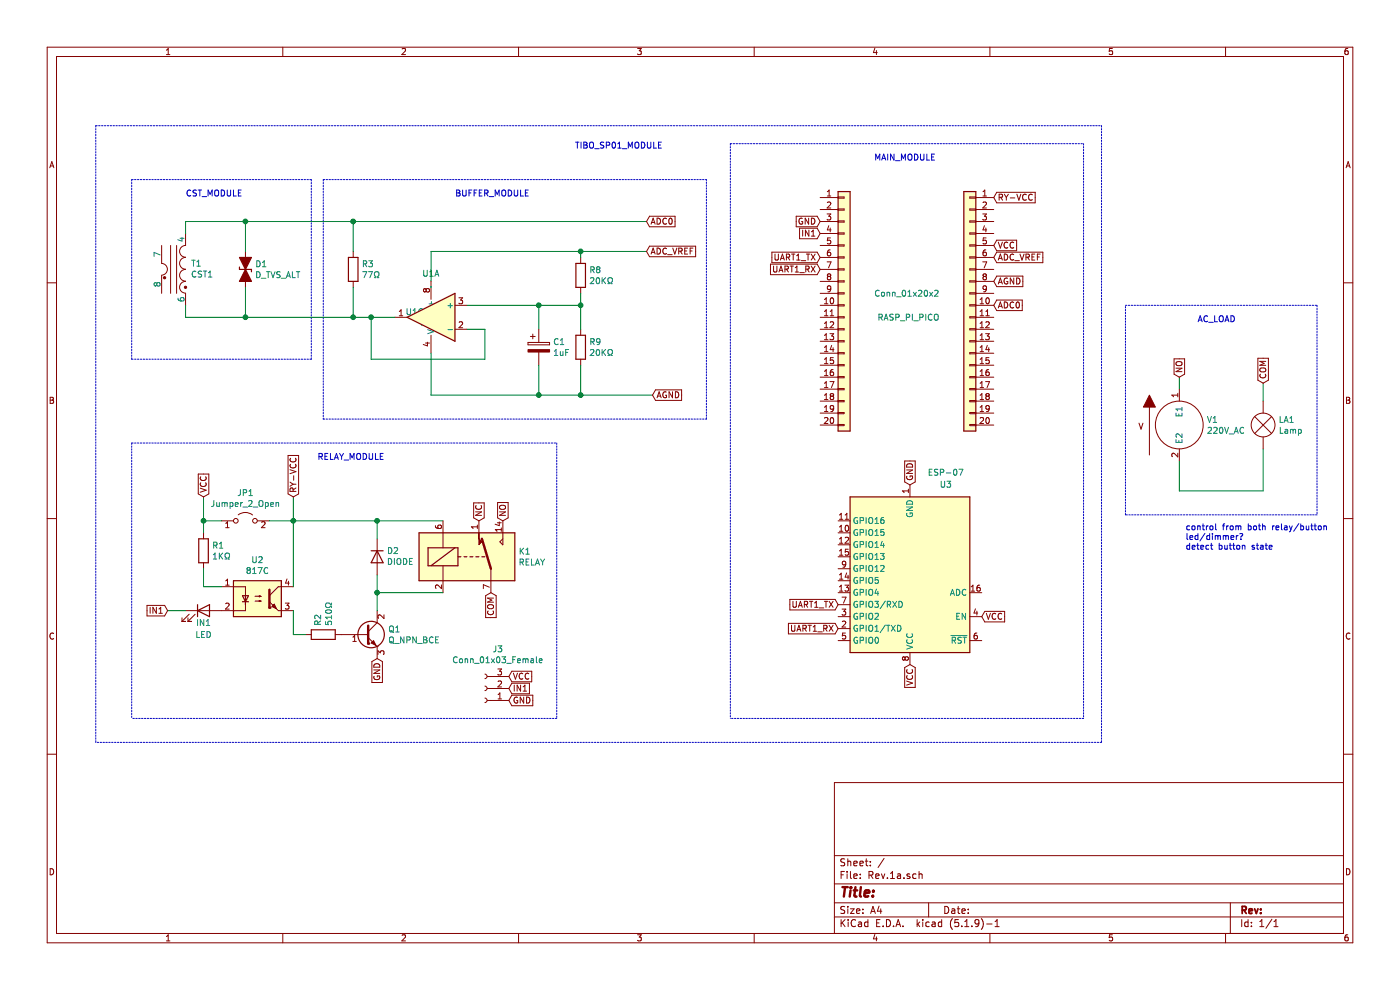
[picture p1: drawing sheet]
EESchema Schematic File Version 4
EELAYER 30 0
EELAYER END
$Descr A4 11693 8268
encoding utf-8
Sheet 1 1
Title ""
Date ""
Rev ""
Comp ""
Comment1 ""
Comment2 ""
Comment3 ""
Comment4 ""
$EndDescr
Text GLabel 8300 2050 2    50   Input ~ 0
VCC
Text GLabel 8300 1650 2    50   Input ~ 0
RY-VCC
Text GLabel 6850 1950 0    50   Input ~ 0
IN1
Text GLabel 8300 2150 2    50   Input ~ 0
ADC_VREF
Text GLabel 8300 2350 2    50   Input ~ 0
AGND
Text GLabel 6850 1850 0    50   Input ~ 0
GND
Text GLabel 8300 2550 2    50   Input ~ 0
ADC0
$Comp
L Connector_Generic:Conn_01x20 J2
U 1 1
P 8100 2550
F 0 "J2" H 8180 2542 50  0001 L CNN
F 1 "RASP_PI_PICO" H 8350 2450 50  0000 L CNN
F 2 "Connector_PinSocket_2.54mm:PinSocket_1x20_P2.54mm_Vertical" H 8100 2550 50  0001 C CNN
F 3 "~" H 8100 2550 50  0001 C CNN
	1    8100 2550
	-1   0    0    -1  
$EndComp
$Comp
L Connector_Generic:Conn_01x20 J1
U 1 1
P 7050 2550
F 0 "J1" H 7130 2542 50  0001 L CNN
F 1 "Conn_01x20x2" H 7300 2650 50  0000 L CNN
F 2 "Connector_PinSocket_2.54mm:PinSocket_1x20_P2.54mm_Vertical" H 7050 2550 50  0001 C CNN
F 3 "~" H 7050 2550 50  0001 C CNN
	1    7050 2550
	1    0    0    -1  
$EndComp
Wire Notes Line
	2600 3000 1100 3000
Text Notes 1550 1650 0    50   ~ 0
CST_MODULE
Wire Notes Line
	1100 3000 1100 1500
Wire Notes Line
	2600 1500 2600 3000
Wire Notes Line
	1100 1500 2600 1500
$Comp
L Device:R R3
U 1 1
P 2950 2250
F 0 "R3" H 3020 2296 50  0000 L CNN
F 1 "77Ω" H 3020 2205 50  0000 L CNN
F 2 "Resistor_THT:R_Axial_DIN0207_L6.3mm_D2.5mm_P7.62mm_Horizontal" V 2880 2250 50  0001 C CNN
F 3 "~" H 2950 2250 50  0001 C CNN
	1    2950 2250
	1    0    0    -1  
$EndComp
Wire Notes Line
	2700 1500 5900 1500
Wire Notes Line
	2700 3500 5900 3500
Text Notes 3800 1650 0    50   ~ 0
BUFFER_MODULE
Wire Notes Line
	5900 3500 5900 1500
Wire Notes Line
	2700 1500 2700 3500
Text GLabel 5450 3300 2    50   Input ~ 0
AGND
Text GLabel 5400 2100 2    50   Input ~ 0
ADC_VREF
Text GLabel 5400 1850 2    50   Input ~ 0
ADC0
$Comp
L Device:D_TVS_ALT D1
U 1 1
P 2050 2250
F 0 "D1" V 2004 2330 50  0000 L CNN
F 1 "D_TVS_ALT" V 2095 2330 50  0000 L CNN
F 2 "Connector_PinSocket_2.54mm:PinSocket_1x02_P2.54mm_Vertical" H 2050 2250 50  0001 C CNN
F 3 "~" H 2050 2250 50  0001 C CNN
	1    2050 2250
	0    1    1    0   
$EndComp
Connection ~ 3100 2650
Wire Wire Line
	4850 2100 5400 2100
Connection ~ 4850 3300
Wire Wire Line
	4850 3300 5450 3300
Wire Wire Line
	3600 2100 4850 2100
Connection ~ 4850 2100
Wire Wire Line
	4850 2150 4850 2100
Wire Wire Line
	3600 2100 3600 2350
Wire Wire Line
	3100 2650 3100 3000
Wire Wire Line
	3100 3000 4050 3000
Wire Wire Line
	3100 2650 3300 2650
$Comp
L Amplifier_Operational:LM358 U1
U 1 1
P 3600 2650
F 0 "U1" H 3600 3017 50  0000 C CNN
F 1 "." H 3600 2926 50  0000 C CNN
F 2 "Package_DIP:DIP-8_W7.62mm_Socket" H 3600 2650 50  0001 C CNN
F 3 "http://www.ti.com/lit/ds/symlink/lm2904-n.pdf" H 3600 2650 50  0001 C CNN
	1    3600 2650
	-1   0    0    -1  
$EndComp
$Comp
L Amplifier_Operational:LM358 U1
U 3 1
P 3500 2650
F 0 "U1" H 3458 2696 50  0000 L CNN
F 1 "." H 3458 2605 50  0000 L CNN
F 2 "Package_DIP:DIP-8_W7.62mm_Socket" H 3500 2650 50  0001 C CNN
F 3 "http://www.ti.com/lit/ds/symlink/lm2904-n.pdf" H 3500 2650 50  0001 C CNN
	3    3500 2650
	-1   0    0    -1  
$EndComp
$Comp
L Device:R R8
U 1 1
P 4850 2300
F 0 "R8" H 4920 2346 50  0000 L CNN
F 1 "20KΩ" H 4920 2255 50  0000 L CNN
F 2 "Resistor_THT:R_Axial_DIN0207_L6.3mm_D2.5mm_P7.62mm_Horizontal" V 4780 2300 50  0001 C CNN
F 3 "~" H 4850 2300 50  0001 C CNN
	1    4850 2300
	1    0    0    -1  
$EndComp
$Comp
L Device:R R9
U 1 1
P 4850 2900
F 0 "R9" H 4920 2946 50  0000 L CNN
F 1 "20KΩ" H 4920 2855 50  0000 L CNN
F 2 "Resistor_THT:R_Axial_DIN0207_L6.3mm_D2.5mm_P7.62mm_Horizontal" V 4780 2900 50  0001 C CNN
F 3 "~" H 4850 2900 50  0001 C CNN
	1    4850 2900
	1    0    0    -1  
$EndComp
Wire Wire Line
	4500 2550 3900 2550
Wire Wire Line
	4050 3000 4050 2750
Wire Wire Line
	4050 2750 3900 2750
Wire Wire Line
	4500 2550 4500 2750
$Comp
L Device:CP C1
U 1 1
P 4500 2900
F 0 "C1" H 4618 2946 50  0000 L CNN
F 1 "1uF" H 4618 2855 50  0000 L CNN
F 2 "Capacitor_THT:C_Radial_D5.0mm_H11.0mm_P2.00mm" H 4538 2750 50  0001 C CNN
F 3 "~" H 4500 2900 50  0001 C CNN
	1    4500 2900
	1    0    0    -1  
$EndComp
Wire Wire Line
	4850 2450 4850 2550
Wire Wire Line
	4850 2550 4500 2550
Connection ~ 4850 2550
Wire Wire Line
	4850 2550 4850 2750
Connection ~ 4500 2550
Wire Wire Line
	3600 3300 3600 2950
Wire Wire Line
	4500 3050 4500 3300
Connection ~ 4500 3300
Wire Wire Line
	4500 3300 3600 3300
Wire Wire Line
	4850 3050 4850 3300
Wire Wire Line
	4850 3300 4500 3300
Wire Notes Line
	800  1050 9200 1050
Text Notes 4800 1250 0    50   ~ 0
TIBO_SP01_MODULE
Text GLabel 7600 4050 1    50   Input ~ 0
GND
Text GLabel 7600 5550 3    50   Input ~ 0
VCC
Text GLabel 6850 2150 0    50   Input ~ 0
UART1_TX
Text GLabel 6850 2250 0    50   Input ~ 0
UART1_RX
Text GLabel 7000 5050 0    50   Input ~ 0
UART1_TX
Text GLabel 7000 5250 0    50   Input ~ 0
UART1_RX
Wire Notes Line
	6100 1200 9050 1200
Wire Notes Line
	9050 6000 6100 6000
Text Notes 7300 1350 0    50   ~ 0
MAIN_MODULE
$Comp
L Isolator:SFH617A-3 U2
U 1 1
P 2150 5000
F 0 "U2" H 2150 5325 50  0000 C CNN
F 1 "817C" H 2150 5234 50  0000 C CNN
F 2 "" H 1950 4800 50  0001 L CIN
F 3 "http://www.vishay.com/docs/83740/sfh617a.pdf" H 2150 5000 50  0001 L CNN
	1    2150 5000
	1    0    0    -1  
$EndComp
$Comp
L Device:R R2
U 1 1
P 2700 5300
F 0 "R2" H 2770 5346 50  0000 L CNN
F 1 "510Ω" H 2770 5255 50  0000 L CNN
F 2 "" V 2630 5300 50  0001 C CNN
F 3 "~" H 2700 5300 50  0001 C CNN
	1    2700 5300
	0    -1   -1   0   
$EndComp
Wire Wire Line
	2450 4900 2450 4350
Wire Wire Line
	2450 5100 2450 5300
Wire Wire Line
	2450 5300 2550 5300
Wire Wire Line
	1700 4900 1700 4750
Connection ~ 2450 4350
Text GLabel 1700 4150 1    50   Input ~ 0
VCC
Text GLabel 2450 4150 1    50   Input ~ 0
RY-VCC
Wire Wire Line
	1550 5100 1400 5100
$Comp
L Relay:DIPxx-1Cxx-51x K1
U 1 1
P 3900 4650
F 0 "K1" H 4330 4696 50  0000 L CNN
F 1 "RELAY" H 4330 4605 50  0000 L CNN
F 2 "" H 4350 4600 50  0001 L CNN
F 3 "https://standexelectronics.com/wp-content/uploads/datasheet_reed_relay_DIP.pdf" H 3900 4650 50  0001 C CNN
	1    3900 4650
	1    0    0    -1  
$EndComp
$Comp
L Device:Q_NPN_BCE Q1
U 1 1
P 3050 5300
F 0 "Q1" H 3241 5346 50  0000 L CNN
F 1 "Q_NPN_BCE" H 3241 5255 50  0000 L CNN
F 2 "" H 3250 5400 50  0001 C CNN
F 3 "~" H 3050 5300 50  0001 C CNN
	1    3050 5300
	1    0    0    -1  
$EndComp
Wire Wire Line
	3150 4950 3700 4950
Wire Wire Line
	3150 5100 3150 4950
Text GLabel 3150 5500 3    50   Input ~ 0
GND
$Comp
L Simulation_SPICE:DIODE D2
U 1 1
P 3150 4650
F 0 "D2" V 3196 4570 50  0000 R CNN
F 1 "DIODE" V 3105 4570 50  0000 R CNN
F 2 "" H 3150 4650 50  0001 C CNN
F 3 "~" H 3150 4650 50  0001 C CNN
F 4 "Y" H 3150 4650 50  0001 L CNN "Spice_Netlist_Enabled"
F 5 "D" H 3150 4650 50  0001 L CNN "Spice_Primitive"
	1    3150 4650
	0    -1   -1   0   
$EndComp
Wire Wire Line
	3150 4500 3150 4350
Wire Wire Line
	3150 4350 3700 4350
Wire Wire Line
	3150 4800 3150 4950
Connection ~ 3150 4950
Wire Wire Line
	2450 4350 3150 4350
Connection ~ 3150 4350
Wire Wire Line
	1850 4900 1700 4900
Text GLabel 4000 4350 1    50   Input ~ 0
NC
Text GLabel 4200 4350 1    50   Input ~ 0
NO
Text GLabel 4100 4950 3    50   Input ~ 0
COM
$Comp
L Device:LED IN1
U 1 1
P 1700 5100
F 0 "IN1" H 1700 5000 50  0000 C CNN
F 1 "LED" H 1700 4900 50  0000 C CNN
F 2 "" H 1700 5100 50  0001 C CNN
F 3 "~" H 1700 5100 50  0001 C CNN
	1    1700 5100
	1    0    0    -1  
$EndComp
$Comp
L Device:R R1
U 1 1
P 1700 4600
F 0 "R1" H 1770 4646 50  0000 L CNN
F 1 "1KΩ" H 1770 4555 50  0000 L CNN
F 2 "" V 1630 4600 50  0001 C CNN
F 3 "~" H 1700 4600 50  0001 C CNN
	1    1700 4600
	1    0    0    -1  
$EndComp
Text Notes 2650 3850 0    50   ~ 0
RELAY_MODULE
Text GLabel 1400 5100 0    50   Input ~ 0
IN1
Wire Notes Line
	1100 3700 4650 3700
Wire Wire Line
	2450 4150 2450 4350
$Comp
L Jumper:Jumper_2_Open JP1
U 1 1
P 2050 4350
F 0 "JP1" H 2050 4585 50  0000 C CNN
F 1 "Jumper_2_Open" H 2050 4494 50  0000 C CNN
F 2 "" H 2050 4350 50  0001 C CNN
F 3 "~" H 2050 4350 50  0001 C CNN
	1    2050 4350
	1    0    0    -1  
$EndComp
Wire Wire Line
	1850 4350 1700 4350
Wire Wire Line
	1700 4150 1700 4350
Wire Wire Line
	1700 4350 1700 4450
Connection ~ 1700 4350
Wire Wire Line
	2250 4350 2450 4350
$Comp
L Transformer:CST1 T1
U 1 1
P 1550 2250
F 0 "T1" V 1596 2206 50  0000 R CNN
F 1 "CST1" V 1505 2206 50  0000 R CNN
F 2 "" H 1550 2250 50  0001 C CNN
F 3 "https://www.coilcraft.com/pdfs/cst.pdf" H 1550 2250 50  0001 C CNN
	1    1550 2250
	0    -1   -1   0   
$EndComp
Wire Wire Line
	2050 2400 2050 2650
Connection ~ 2050 2650
Wire Wire Line
	2050 2650 2950 2650
Wire Wire Line
	2950 2400 2950 2650
Connection ~ 2950 2650
Wire Wire Line
	2950 2650 3100 2650
Wire Wire Line
	5400 1850 2950 1850
Wire Wire Line
	1550 1850 1550 1950
Wire Wire Line
	1550 2550 1550 2650
Wire Wire Line
	1550 2650 2050 2650
Wire Wire Line
	2050 2100 2050 1850
Connection ~ 2050 1850
Wire Wire Line
	2050 1850 1550 1850
Wire Wire Line
	2950 2100 2950 1850
Connection ~ 2950 1850
Wire Wire Line
	2950 1850 2050 1850
Text Notes 10000 2700 0    50   ~ 0
AC_LOAD
Wire Notes Line
	9400 2550 11000 2550
Wire Notes Line
	9400 4300 9400 2550
Wire Notes Line
	11000 4300 9400 4300
Wire Notes Line
	11000 2550 11000 4300
Wire Wire Line
	10550 3200 10550 3350
Wire Wire Line
	9850 3150 9850 3250
Text GLabel 10550 3200 1    50   Input ~ 0
COM
Text GLabel 9850 3150 1    50   Input ~ 0
NO
Wire Wire Line
	10550 4100 10550 3750
Wire Wire Line
	9850 4100 10550 4100
Wire Wire Line
	9850 3850 9850 4100
$Comp
L pspice:VSOURCE V1
U 1 1
P 9850 3550
F 0 "V1" H 10078 3596 50  0000 L CNN
F 1 "220V_AC" H 10078 3505 50  0000 L CNN
F 2 "" H 9850 3550 50  0001 C CNN
F 3 "~" H 9850 3550 50  0001 C CNN
	1    9850 3550
	1    0    0    -1  
$EndComp
$Comp
L Device:Lamp LA1
U 1 1
P 10550 3550
F 0 "LA1" H 10678 3596 50  0000 L CNN
F 1 "Lamp" H 10678 3505 50  0000 L CNN
F 2 "" V 10550 3650 50  0001 C CNN
F 3 "~" V 10550 3650 50  0001 C CNN
	1    10550 3550
	1    0    0    -1  
$EndComp
Text Notes 9900 4600 0    50   ~ 0
control from both relay/button\nled/dimmer?\ndetect button state
$Comp
L Connector:Conn_01x03_Female J3
U 1 1
P 4050 5750
F 0 "J3" H 3942 5425 50  0000 C CNN
F 1 "Conn_01x03_Female" H 3942 5516 50  0000 C CNN
F 2 "Connector_PinSocket_2.54mm:PinSocket_1x03_P2.54mm_Vertical" H 4050 5750 50  0001 C CNN
F 3 "~" H 4050 5750 50  0001 C CNN
	1    4050 5750
	-1   0    0    1   
$EndComp
Text GLabel 4250 5850 2    50   Input ~ 0
GND
Text GLabel 4250 5750 2    50   Input ~ 0
IN1
Text GLabel 4250 5650 2    50   Input ~ 0
VCC
Wire Notes Line
	9200 6200 800  6200
Wire Notes Line
	4650 6000 1100 6000
Wire Notes Line
	4650 3700 4650 6000
Wire Notes Line
	1100 3700 1100 6000
Wire Notes Line
	800  1050 800  6200
Wire Notes Line
	9200 1050 9200 6200
Wire Notes Line
	9050 1200 9050 6000
Wire Notes Line
	6100 1200 6100 6000
$Comp
L Custom:ESP8266 U3
U 1 1
P 7600 4750
F 0 "U3" H 7300 4050 50  0000 C CNN
F 1 "ESP-07" H 7300 3950 50  0000 C CNN
F 2 "Connector_PinSocket_2.54mm:PinSocket_2x04_P2.54mm_Vertical" H 7600 4750 50  0001 C CNN
F 3 "http://wiki.ai-thinker.com/_media/esp8266/esp8266_series_modules_user_manual_v1.1.pdf" H 7250 4850 50  0001 C CNN
	1    7600 4750
	-1   0    0    1   
$EndComp
Text GLabel 8200 5150 2    50   Input ~ 0
VCC
$EndSCHEMATC
